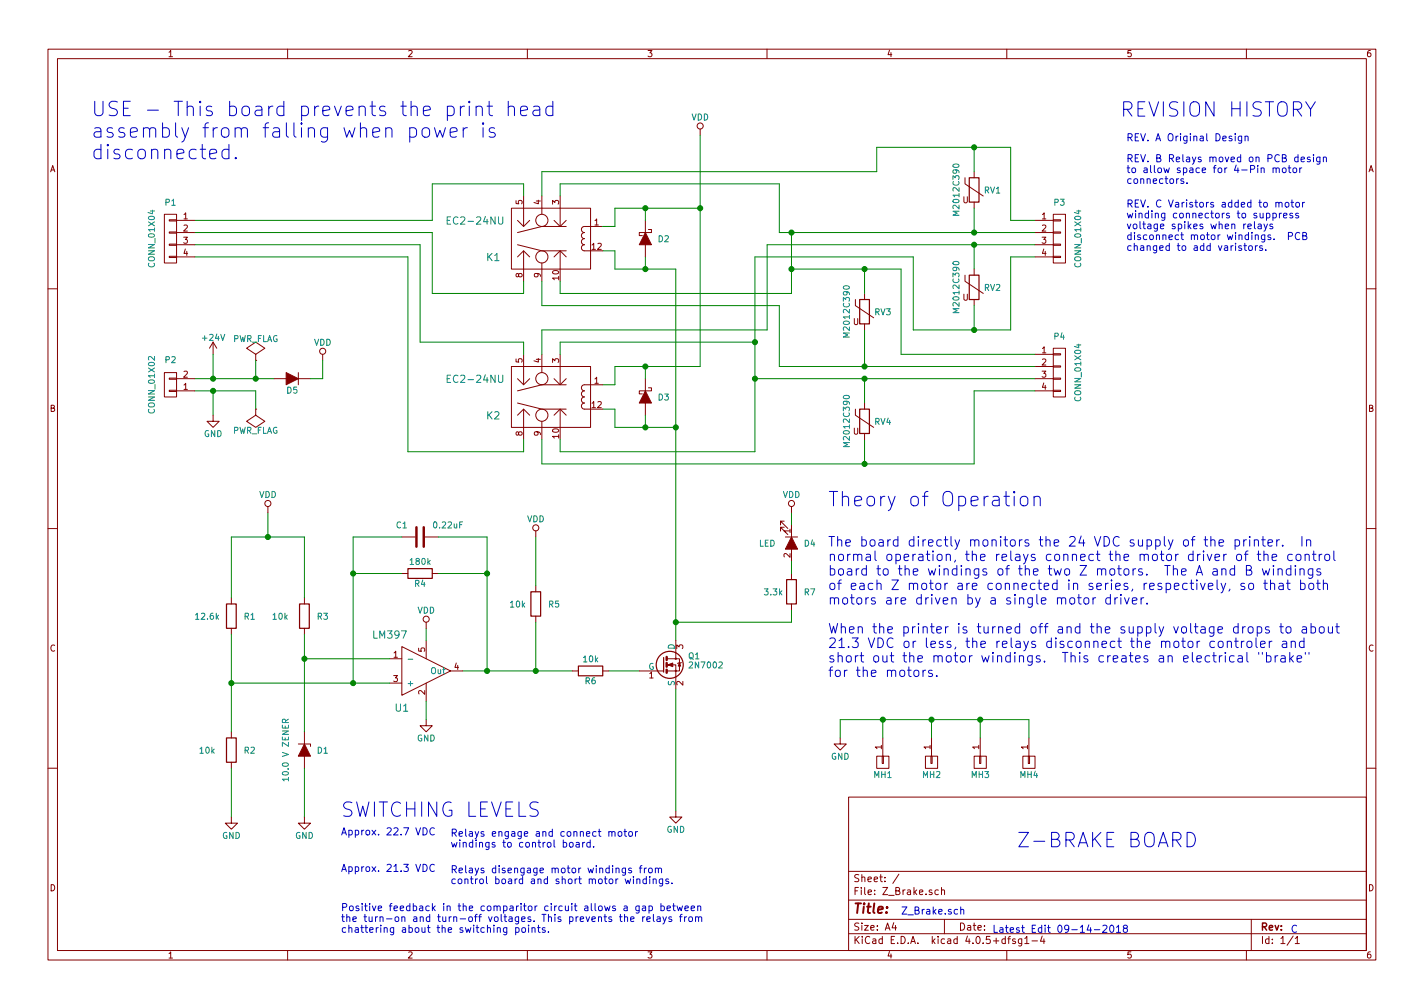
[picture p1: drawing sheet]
EESchema Schematic File Version 2
LIBS:power
LIBS:device
LIBS:transistors
LIBS:conn
LIBS:linear
LIBS:regul
LIBS:74xx
LIBS:cmos4000
LIBS:adc-dac
LIBS:memory
LIBS:xilinx
LIBS:microcontrollers
LIBS:dsp
LIBS:microchip
LIBS:analog_switches
LIBS:motorola
LIBS:texas
LIBS:intel
LIBS:audio
LIBS:interface
LIBS:digital-audio
LIBS:philips
LIBS:display
LIBS:cypress
LIBS:siliconi
LIBS:opto
LIBS:atmel
LIBS:contrib
LIBS:valves
LIBS:rambo_13
LIBS:Z_Brake-cache
EELAYER 25 0
EELAYER END
$Descr A4 11693 8268
encoding utf-8
Sheet 1 1
Title ""
Date ""
Rev ""
Comp ""
Comment1 ""
Comment2 ""
Comment3 ""
Comment4 ""
$EndDescr
$Comp
L C C1
U 1 1
P 3450 4400
F 0 "C1" V 3350 4200 50  0000 L CNN
F 1 "0.22uF" V 3350 4500 50  0000 L CNN
F 2 "Capacitors_SMD:C_0603_HandSoldering" H 3488 4250 50  0001 C CNN
F 3 "" H 3450 4400 50  0000 C CNN
	1    3450 4400
	0    1    1    0   
$EndComp
$Comp
L D_Zener_ALT D1
U 1 1
P 2500 6150
F 0 "D1" V 2500 6300 50  0000 C CNN
F 1 "10.0 V ZENER" H 2500 6000 50  0000 C CNN
F 2 "Diodes_SMD:SMA_Handsoldering" H 2500 6150 50  0001 C CNN
F 3 "" H 2500 6150 50  0000 C CNN
F 4 "SMAZ10-13-F" H 2500 6150 60  0001 C CNN "Part Number"
F 5 "Digikey" H 2500 6150 60  0001 C CNN "Primary Supplier"
F 6 "SMAZ10-FDICT-ND" H 2500 6150 60  0001 C CNN "Supplier PN"
F 7 "PC-MS0056" H 2500 6150 60  0001 C CNN "AO Part Number"
	1    2500 6150
	0    1    1    0   
$EndComp
$Comp
L EC2-24NU K1
U 1 1
P 4450 1950
F 0 "K1" H 4050 1800 60  0000 C CNN
F 1 "EC2-24NU" H 3900 2100 60  0000 C CNN
F 2 "AO Parts:EC2_Relay" H 4200 1450 60  0001 C CNN
F 3 "" H 4200 1450 60  0001 C CNN
F 4 "EC2-24NU" H 4450 1950 60  0001 C CNN "Part Number"
F 5 "Digikey" H 4450 1950 60  0001 C CNN "Primary Supplier"
F 6 "399-11037-5-ND" H 4450 1950 60  0001 C CNN "Supplier PN"
F 7 "EL-MS-0492" H 4450 1950 60  0001 C CNN "AO Part Number"
	1    4450 1950
	1    0    0    -1  
$EndComp
$Comp
L EC2-24NU K2
U 1 1
P 4450 3250
F 0 "K2" H 4050 3100 60  0000 C CNN
F 1 "EC2-24NU" H 3900 3400 60  0000 C CNN
F 2 "AO Parts:EC2_Relay" H 4200 2750 60  0001 C CNN
F 3 "" H 4200 2750 60  0001 C CNN
F 4 "EC2-24NU" H 4450 3250 60  0001 C CNN "Part Number"
F 5 "Digikey" H 4450 3250 60  0001 C CNN "Primary Supplier"
F 6 "399-11037-5-ND" H 4450 3250 60  0001 C CNN "Supplier PN"
F 7 "EL-MS0492" H 4450 3250 60  0001 C CNN "AO Part Number"
	1    4450 3250
	1    0    0    -1  
$EndComp
$Comp
L CONN_01X04 P1
U 1 1
P 1400 1950
F 0 "P1" H 1400 2250 50  0000 C CNN
F 1 "CONN_01X04" V 1550 1950 50  0000 C CNN
F 2 "Pin_Headers:Pin_Header_Straight_1x04" H 1400 1950 50  0001 C CNN
F 3 "" H 1400 1950 50  0000 C CNN
	1    1400 1950
	-1   0    0    -1  
$EndComp
$Comp
L CONN_01X04 P3
U 1 1
P 8700 1950
F 0 "P3" H 8700 2250 50  0000 C CNN
F 1 "CONN_01X04" V 8850 1950 50  0000 C CNN
F 2 "Pin_Headers:Pin_Header_Straight_1x04" H 8700 1950 50  0001 C CNN
F 3 "" H 8700 1950 50  0000 C CNN
	1    8700 1950
	1    0    0    -1  
$EndComp
$Comp
L CONN_01X04 P4
U 1 1
P 8700 3050
F 0 "P4" H 8700 3350 50  0000 C CNN
F 1 "CONN_01X04" V 8850 3050 50  0000 C CNN
F 2 "Pin_Headers:Pin_Header_Straight_1x04" H 8700 3050 50  0001 C CNN
F 3 "" H 8700 3050 50  0000 C CNN
	1    8700 3050
	1    0    0    -1  
$EndComp
Wire Wire Line
	4300 1600 4300 1500
Wire Wire Line
	4300 1500 3550 1500
Wire Wire Line
	3550 1500 3550 1800
Wire Wire Line
	3550 1800 1600 1800
Wire Wire Line
	4300 2300 4300 2400
Wire Wire Line
	4300 2400 3550 2400
Wire Wire Line
	3550 2400 3550 1900
Wire Wire Line
	3550 1900 1600 1900
Wire Wire Line
	4300 2900 4300 2800
Wire Wire Line
	4300 2800 3450 2800
Wire Wire Line
	3450 2800 3450 2000
Wire Wire Line
	3450 2000 1600 2000
Wire Wire Line
	4300 3600 4300 3700
Wire Wire Line
	4300 3700 3350 3700
Wire Wire Line
	3350 3700 3350 2100
Wire Wire Line
	3350 2100 1600 2100
Wire Wire Line
	4450 1600 4450 1400
Wire Wire Line
	4450 1400 7200 1400
Wire Wire Line
	6400 1900 6400 1500
Wire Wire Line
	6400 1500 4600 1500
Wire Wire Line
	4600 1500 4600 1600
Connection ~ 6500 1900
Wire Wire Line
	4450 2300 4450 2500
Wire Wire Line
	4450 2500 6400 2500
Wire Wire Line
	6400 2500 6400 3000
Wire Wire Line
	6400 3000 8500 3000
Wire Wire Line
	4600 2300 4600 2400
Wire Wire Line
	6500 2400 4600 2400
Wire Wire Line
	6300 2000 6300 2700
Wire Wire Line
	6300 2700 4450 2700
Wire Wire Line
	4450 2700 4450 2900
Wire Wire Line
	4450 3600 4450 3800
Wire Wire Line
	4450 3800 8000 3800
Wire Wire Line
	7100 3800 7100 3600
Wire Wire Line
	4600 3600 4600 3700
Wire Wire Line
	6200 3700 4600 3700
Wire Wire Line
	6200 2100 6200 3700
Wire Wire Line
	6200 3100 8500 3100
Connection ~ 6200 3100
Wire Wire Line
	4600 2900 4600 2800
Wire Wire Line
	4600 2800 6200 2800
Connection ~ 6200 2800
$Comp
L D_Schottky_ALT D2
U 1 1
P 5300 1950
F 0 "D2" V 5300 2100 50  0000 C CNN
F 1 "D_Schottky_ALT" H 5300 1850 50  0001 C CNN
F 2 "Diodes_SMD:SOD-123" H 5300 1950 50  0001 C CNN
F 3 "" H 5300 1950 50  0000 C CNN
F 4 "SMAZ10-13-F" H 5300 1950 60  0001 C CNN "Part Number"
F 5 "Digikey" H 5300 1950 60  0001 C CNN "Primary Supplier"
F 6 "SMAZ10-FDICT-ND" H 5300 1950 60  0001 C CNN "Supplier PN"
F 7 "PC-MS0056" H 5300 1950 60  0001 C CNN "AO Part Number"
	1    5300 1950
	0    1    1    0   
$EndComp
$Comp
L D_Schottky_ALT D3
U 1 1
P 5300 3250
F 0 "D3" V 5300 3400 50  0000 C CNN
F 1 "D_Schottky_ALT" H 5300 3150 50  0001 C CNN
F 2 "Diodes_SMD:SOD-123" H 5300 3250 50  0001 C CNN
F 3 "" H 5300 3250 50  0000 C CNN
F 4 "BAT54ZFILM" H 5300 3250 60  0001 C CNN "Part Number"
F 5 "Digikey" H 5300 3250 60  0001 C CNN "Primary Supplier"
F 6 "497-5562-1-ND" H 5300 3250 60  0001 C CNN "Supplier PN"
F 7 "PC-MS0102" H 5300 3250 60  0001 C CNN "AO Part Number"
	1    5300 3250
	0    1    1    0   
$EndComp
Wire Wire Line
	4950 1850 5050 1850
Wire Wire Line
	5050 1850 5050 1700
Wire Wire Line
	5050 1700 5750 1700
Wire Wire Line
	5300 1700 5300 1800
Wire Wire Line
	4950 3150 5050 3150
Wire Wire Line
	5050 3150 5050 3000
Wire Wire Line
	5750 3000 5050 3000
Wire Wire Line
	5300 3000 5300 3100
Wire Wire Line
	4950 2050 5050 2050
Wire Wire Line
	5050 2050 5050 2200
Wire Wire Line
	5050 2200 5550 2200
Wire Wire Line
	5300 2200 5300 2100
Wire Wire Line
	4950 3350 5050 3350
Wire Wire Line
	5050 3350 5050 3500
Wire Wire Line
	5050 3500 5550 3500
Wire Wire Line
	5300 3500 5300 3400
Wire Wire Line
	5550 2200 5550 5250
Connection ~ 5300 2200
Connection ~ 5550 3500
Connection ~ 5300 3500
Wire Wire Line
	5750 1100 5750 3000
Connection ~ 5300 3000
Connection ~ 5750 1700
Connection ~ 5300 1700
$Comp
L LM397 U1
U 1 1
P 3450 5500
F 0 "U1" H 3300 5200 60  0000 C CNN
F 1 "LM397" H 3200 5800 60  0000 C CNN
F 2 "TO_SOT_Packages_SMD:SOT-23-5" H 3500 5500 60  0001 C CNN
F 3 "" H 3500 5500 60  0001 C CNN
	1    3450 5500
	1    0    0    -1  
$EndComp
$Comp
L CONN_01X02 P2
U 1 1
P 1400 3150
F 0 "P2" H 1400 2950 50  0000 C CNN
F 1 "CONN_01X02" V 1550 3150 50  0000 C CNN
F 2 "Pin_Headers:Pin_Header_Straight_1x02" H 1400 3150 50  0001 C CNN
F 3 "" H 1400 3150 50  0000 C CNN
	1    1400 3150
	-1   0    0    1   
$EndComp
$Comp
L 2N7002 Q1
U 1 1
P 5450 5450
F 0 "Q1" H 5650 5525 50  0000 L CNN
F 1 "2N7002" H 5650 5450 50  0000 L CNN
F 2 "TO_SOT_Packages_SMD:SOT-23" H 5650 5375 50  0001 L CIN
F 3 "" H 5450 5450 50  0000 L CNN
	1    5450 5450
	1    0    0    -1  
$EndComp
$Comp
L GND #PWR01
U 1 1
P 1750 3400
F 0 "#PWR01" H 1750 3150 50  0001 C CNN
F 1 "GND" H 1750 3250 50  0000 C CNN
F 2 "" H 1750 3400 50  0000 C CNN
F 3 "" H 1750 3400 50  0000 C CNN
	1    1750 3400
	1    0    0    -1  
$EndComp
$Comp
L +24V #PWR02
U 1 1
P 1750 2900
F 0 "#PWR02" H 1750 2750 50  0001 C CNN
F 1 "+24V" H 1750 3040 50  0000 C CNN
F 2 "" H 1750 2900 50  0000 C CNN
F 3 "" H 1750 2900 50  0000 C CNN
	1    1750 2900
	1    0    0    -1  
$EndComp
$Comp
L PWR_FLAG #FLG03
U 1 1
P 2100 2950
F 0 "#FLG03" H 2100 3045 50  0001 C CNN
F 1 "PWR_FLAG" H 2100 3130 50  0000 C CNN
F 2 "" H 2100 2950 50  0000 C CNN
F 3 "" H 2100 2950 50  0000 C CNN
	1    2100 2950
	1    0    0    -1  
$EndComp
$Comp
L PWR_FLAG #FLG04
U 1 1
P 2100 3350
F 0 "#FLG04" H 2100 3445 50  0001 C CNN
F 1 "PWR_FLAG" H 2100 3530 50  0000 C CNN
F 2 "" H 2100 3350 50  0000 C CNN
F 3 "" H 2100 3350 50  0000 C CNN
	1    2100 3350
	-1   0    0    1   
$EndComp
Wire Wire Line
	2100 3100 2100 2950
Wire Wire Line
	1600 3200 2100 3200
Wire Wire Line
	2100 3200 2100 3350
Wire Wire Line
	1750 3400 1750 3200
Connection ~ 1750 3200
Wire Wire Line
	1750 2900 1750 3100
Connection ~ 1750 3100
$Comp
L LED_ALT D4
U 1 1
P 6500 4450
F 0 "D4" V 6500 4600 50  0000 C CNN
F 1 "LED" V 6500 4250 50  0000 C CNN
F 2 "Capacitors_SMD:C_0603_HandSoldering" H 6500 4450 50  0001 C CNN
F 3 "" H 6500 4450 50  0000 C CNN
	1    6500 4450
	0    1    1    0   
$EndComp
$Comp
L R R7
U 1 1
P 6500 4850
F 0 "R7" H 6650 4850 50  0000 C CNN
F 1 "3.3k" H 6350 4850 50  0000 C CNN
F 2 "Resistors_SMD:R_0603_HandSoldering" V 6430 4850 50  0001 C CNN
F 3 "" H 6500 4850 50  0000 C CNN
	1    6500 4850
	1    0    0    -1  
$EndComp
Wire Wire Line
	6500 4200 6500 4300
Wire Wire Line
	6500 4600 6500 4700
Wire Wire Line
	6500 5000 6500 5100
Wire Wire Line
	6500 5100 5550 5100
Connection ~ 5550 5100
$Comp
L R R6
U 1 1
P 4850 5500
F 0 "R6" V 4930 5500 50  0000 C CNN
F 1 "10k" V 4750 5500 50  0000 C CNN
F 2 "Resistors_SMD:R_0603_HandSoldering" V 4780 5500 50  0001 C CNN
F 3 "" H 4850 5500 50  0000 C CNN
	1    4850 5500
	0    1    1    0   
$EndComp
Wire Wire Line
	5000 5500 5250 5500
$Comp
L GND #PWR05
U 1 1
P 5550 6650
F 0 "#PWR05" H 5550 6400 50  0001 C CNN
F 1 "GND" H 5550 6500 50  0000 C CNN
F 2 "" H 5550 6650 50  0000 C CNN
F 3 "" H 5550 6650 50  0000 C CNN
	1    5550 6650
	1    0    0    -1  
$EndComp
Wire Wire Line
	5550 5650 5550 6650
$Comp
L R R4
U 1 1
P 3450 4700
F 0 "R4" V 3530 4700 50  0000 C CNN
F 1 "180k" V 3350 4700 50  0000 C CNN
F 2 "Resistors_SMD:R_0603_HandSoldering" V 3380 4700 50  0001 C CNN
F 3 "" H 3450 4700 50  0000 C CNN
	1    3450 4700
	0    1    1    0   
$EndComp
Wire Wire Line
	3800 5500 4700 5500
Wire Wire Line
	3600 4700 4000 4700
Wire Wire Line
	4000 4400 4000 5500
Connection ~ 4000 5500
Wire Wire Line
	3600 4400 4000 4400
Connection ~ 4000 4700
Wire Wire Line
	3300 4700 2900 4700
Wire Wire Line
	2900 4400 2900 5600
Wire Wire Line
	1900 5600 3200 5600
Wire Wire Line
	3300 4400 2900 4400
Connection ~ 2900 4700
$Comp
L R R3
U 1 1
P 2500 5050
F 0 "R3" H 2650 5050 50  0000 C CNN
F 1 "10k" H 2300 5050 50  0000 C CNN
F 2 "Resistors_SMD:R_0603_HandSoldering" V 2430 5050 50  0001 C CNN
F 3 "" H 2500 5050 50  0000 C CNN
	1    2500 5050
	1    0    0    -1  
$EndComp
$Comp
L R R1
U 1 1
P 1900 5050
F 0 "R1" H 2050 5050 50  0000 C CNN
F 1 "12.6k" H 1700 5050 50  0000 C CNN
F 2 "Resistors_SMD:R_0603_HandSoldering" V 1830 5050 50  0001 C CNN
F 3 "" H 1900 5050 50  0000 C CNN
	1    1900 5050
	1    0    0    -1  
$EndComp
$Comp
L R R2
U 1 1
P 1900 6150
F 0 "R2" H 2050 6150 50  0000 C CNN
F 1 "10k" H 1700 6150 50  0000 C CNN
F 2 "Resistors_SMD:R_0603_HandSoldering" V 1830 6150 50  0001 C CNN
F 3 "" H 1900 6150 50  0000 C CNN
	1    1900 6150
	1    0    0    -1  
$EndComp
Wire Wire Line
	3200 5400 2500 5400
Wire Wire Line
	2500 5200 2500 6000
Connection ~ 2500 5400
Wire Wire Line
	1900 5200 1900 6000
Connection ~ 2900 5600
Connection ~ 1900 5600
Wire Wire Line
	2500 4400 2500 4900
Wire Wire Line
	1900 4400 2500 4400
Wire Wire Line
	1900 4400 1900 4900
Wire Wire Line
	1900 6300 1900 6700
Wire Wire Line
	2500 6300 2500 6700
$Comp
L GND #PWR06
U 1 1
P 1900 6700
F 0 "#PWR06" H 1900 6450 50  0001 C CNN
F 1 "GND" H 1900 6550 50  0000 C CNN
F 2 "" H 1900 6700 50  0000 C CNN
F 3 "" H 1900 6700 50  0000 C CNN
	1    1900 6700
	1    0    0    -1  
$EndComp
$Comp
L GND #PWR07
U 1 1
P 2500 6700
F 0 "#PWR07" H 2500 6450 50  0001 C CNN
F 1 "GND" H 2500 6550 50  0000 C CNN
F 2 "" H 2500 6700 50  0000 C CNN
F 3 "" H 2500 6700 50  0000 C CNN
	1    2500 6700
	1    0    0    -1  
$EndComp
Wire Wire Line
	2200 4400 2200 4200
Connection ~ 2200 4400
$Comp
L R R5
U 1 1
P 4400 4950
F 0 "R5" H 4550 4950 50  0000 C CNN
F 1 "10k" H 4250 4950 50  0000 C CNN
F 2 "Resistors_SMD:R_0603_HandSoldering" V 4330 4950 50  0001 C CNN
F 3 "" H 4400 4950 50  0000 C CNN
	1    4400 4950
	1    0    0    -1  
$EndComp
Wire Wire Line
	4400 5100 4400 5500
Connection ~ 4400 5500
Wire Wire Line
	4400 4800 4400 4400
$Comp
L GND #PWR08
U 1 1
P 3500 5900
F 0 "#PWR08" H 3500 5650 50  0001 C CNN
F 1 "GND" H 3500 5750 50  0000 C CNN
F 2 "" H 3500 5900 50  0000 C CNN
F 3 "" H 3500 5900 50  0000 C CNN
	1    3500 5900
	1    0    0    -1  
$EndComp
Wire Wire Line
	3500 5150 3500 5250
Wire Wire Line
	3500 5750 3500 5900
$Comp
L CONN_01X01 MH1
U 1 1
P 7250 6250
F 0 "MH1" V 7350 6250 50  0000 C CNN
F 1 "CONN_01X01" V 7350 6250 50  0001 C CNN
F 2 "AO Parts:MOUNT_HOLE" H 7250 6250 50  0001 C CNN
F 3 "" H 7250 6250 50  0000 C CNN
	1    7250 6250
	0    1    1    0   
$EndComp
$Comp
L CONN_01X01 MH2
U 1 1
P 7650 6250
F 0 "MH2" V 7750 6250 50  0000 C CNN
F 1 "CONN_01X01" V 7750 6250 50  0001 C CNN
F 2 "AO Parts:MOUNT_HOLE" H 7650 6250 50  0001 C CNN
F 3 "" H 7650 6250 50  0000 C CNN
	1    7650 6250
	0    1    1    0   
$EndComp
$Comp
L CONN_01X01 MH3
U 1 1
P 8050 6250
F 0 "MH3" V 8150 6250 50  0000 C CNN
F 1 "CONN_01X01" V 8150 6250 50  0001 C CNN
F 2 "AO Parts:MOUNT_HOLE" H 8050 6250 50  0001 C CNN
F 3 "" H 8050 6250 50  0000 C CNN
	1    8050 6250
	0    1    1    0   
$EndComp
$Comp
L CONN_01X01 MH4
U 1 1
P 8450 6250
F 0 "MH4" V 8550 6250 50  0000 C CNN
F 1 "CONN_01X01" V 8550 6250 50  0001 C CNN
F 2 "AO Parts:MOUNT_HOLE" H 8450 6250 50  0001 C CNN
F 3 "" H 8450 6250 50  0000 C CNN
	1    8450 6250
	0    1    1    0   
$EndComp
Wire Wire Line
	8450 5900 8450 6050
Wire Wire Line
	6900 5900 8450 5900
Wire Wire Line
	8050 5900 8050 6050
Wire Wire Line
	7650 5900 7650 6050
Connection ~ 8050 5900
Wire Wire Line
	7250 5900 7250 6050
Connection ~ 7650 5900
Wire Wire Line
	6900 5900 6900 6050
Connection ~ 7250 5900
$Comp
L GND #PWR09
U 1 1
P 6900 6050
F 0 "#PWR09" H 6900 5800 50  0001 C CNN
F 1 "GND" H 6900 5900 50  0000 C CNN
F 2 "" H 6900 6050 50  0000 C CNN
F 3 "" H 6900 6050 50  0000 C CNN
	1    6900 6050
	1    0    0    -1  
$EndComp
$Comp
L VDD #PWR010
U 1 1
P 2650 2950
F 0 "#PWR010" H 2650 2800 50  0001 C CNN
F 1 "VDD" H 2650 3100 50  0000 C CNN
F 2 "" H 2650 2950 50  0000 C CNN
F 3 "" H 2650 2950 50  0000 C CNN
	1    2650 2950
	1    0    0    -1  
$EndComp
Wire Wire Line
	2650 3100 2650 2950
Connection ~ 2100 3100
$Comp
L D_ALT D5
U 1 1
P 2400 3100
F 0 "D5" H 2400 3200 50  0000 C CNN
F 1 "D_ALT" H 2400 3000 50  0001 C CNN
F 2 "Diodes_SMD:SMA_Handsoldering" H 2400 3100 50  0001 C CNN
F 3 "" H 2400 3100 50  0000 C CNN
F 4 "MBRA340T3G" H 2400 3100 60  0001 C CNN "Part Number"
F 5 "Digikey" H 2400 3100 60  0001 C CNN "Primary Supplier"
F 6 "MBRA340T3GOSCT-ND" H 2400 3100 60  0001 C CNN "Supplier Part Number"
F 7 "xxx" H 2400 3100 60  0001 C CNN "AO Part Number"
	1    2400 3100
	-1   0    0    1   
$EndComp
Wire Wire Line
	1600 3100 2250 3100
Wire Wire Line
	2550 3100 2650 3100
$Comp
L VDD #PWR011
U 1 1
P 5750 1100
F 0 "#PWR011" H 5750 950 50  0001 C CNN
F 1 "VDD" H 5750 1250 50  0000 C CNN
F 2 "" H 5750 1100 50  0000 C CNN
F 3 "" H 5750 1100 50  0000 C CNN
	1    5750 1100
	1    0    0    -1  
$EndComp
$Comp
L VDD #PWR012
U 1 1
P 2200 4200
F 0 "#PWR012" H 2200 4050 50  0001 C CNN
F 1 "VDD" H 2200 4350 50  0000 C CNN
F 2 "" H 2200 4200 50  0000 C CNN
F 3 "" H 2200 4200 50  0000 C CNN
	1    2200 4200
	1    0    0    -1  
$EndComp
$Comp
L VDD #PWR013
U 1 1
P 4400 4400
F 0 "#PWR013" H 4400 4250 50  0001 C CNN
F 1 "VDD" H 4400 4550 50  0000 C CNN
F 2 "" H 4400 4400 50  0000 C CNN
F 3 "" H 4400 4400 50  0000 C CNN
	1    4400 4400
	1    0    0    -1  
$EndComp
$Comp
L VDD #PWR014
U 1 1
P 6500 4200
F 0 "#PWR014" H 6500 4050 50  0001 C CNN
F 1 "VDD" H 6500 4350 50  0000 C CNN
F 2 "" H 6500 4200 50  0000 C CNN
F 3 "" H 6500 4200 50  0000 C CNN
	1    6500 4200
	1    0    0    -1  
$EndComp
$Comp
L VDD #PWR015
U 1 1
P 3500 5150
F 0 "#PWR015" H 3500 5000 50  0001 C CNN
F 1 "VDD" H 3500 5300 50  0000 C CNN
F 2 "" H 3500 5150 50  0000 C CNN
F 3 "" H 3500 5150 50  0000 C CNN
	1    3500 5150
	1    0    0    -1  
$EndComp
$Comp
L Varistor RV1
U 1 1
P 8000 1550
F 0 "RV1" H 8150 1550 50  0000 C CNN
F 1 "M2012C390" V 7850 1550 50  0000 C CNN
F 2 "Resistors_SMD:R_0805" V 7930 1550 50  0001 C CNN
F 3 "" H 8000 1550 50  0000 C CNN
	1    8000 1550
	1    0    0    -1  
$EndComp
$Comp
L Varistor RV2
U 1 1
P 8000 2350
F 0 "RV2" H 8150 2350 50  0000 C CNN
F 1 "M2012C390" V 7850 2350 50  0000 C CNN
F 2 "Resistors_SMD:R_0805" V 7930 2350 50  0001 C CNN
F 3 "" H 8000 2350 50  0000 C CNN
	1    8000 2350
	1    0    0    -1  
$EndComp
$Comp
L Varistor RV3
U 1 1
P 7100 2550
F 0 "RV3" H 7250 2550 50  0000 C CNN
F 1 "M2012C390" V 6950 2550 50  0000 C CNN
F 2 "Resistors_SMD:R_0805" V 7030 2550 50  0001 C CNN
F 3 "" H 7100 2550 50  0000 C CNN
	1    7100 2550
	1    0    0    -1  
$EndComp
Connection ~ 7100 3100
Connection ~ 7100 3000
$Comp
L Varistor RV4
U 1 1
P 7100 3450
F 0 "RV4" H 7250 3450 50  0000 C CNN
F 1 "M2012C390" V 6950 3450 50  0000 C CNN
F 2 "Resistors_SMD:R_0805" V 7030 3450 50  0001 C CNN
F 3 "" H 7100 3450 50  0000 C CNN
	1    7100 3450
	1    0    0    -1  
$EndComp
Wire Wire Line
	8500 1800 8300 1800
Wire Wire Line
	8300 1200 8300 1800
Wire Wire Line
	7200 1200 8300 1200
Wire Wire Line
	8000 1200 8000 1400
Wire Wire Line
	7200 1400 7200 1200
Connection ~ 8000 1200
Wire Wire Line
	6400 1900 8500 1900
Wire Wire Line
	8000 1700 8000 1900
Connection ~ 8000 1900
Wire Wire Line
	6300 2000 8500 2000
Wire Wire Line
	8000 2200 8000 2000
Connection ~ 8000 2000
Wire Wire Line
	8500 2100 8300 2100
Wire Wire Line
	8300 2700 8300 2100
Wire Wire Line
	7500 2700 8300 2700
Wire Wire Line
	8000 2700 8000 2500
Wire Wire Line
	7500 2700 7500 2100
Wire Wire Line
	7500 2100 6200 2100
Connection ~ 8000 2700
Wire Wire Line
	8500 2900 7400 2900
Wire Wire Line
	7400 2200 7400 2900
Wire Wire Line
	6500 2200 7400 2200
Wire Wire Line
	7100 2200 7100 2400
Wire Wire Line
	6500 1900 6500 2400
Connection ~ 6500 2200
Connection ~ 7100 2200
Wire Wire Line
	7100 2700 7100 3000
Wire Wire Line
	7100 3300 7100 3100
Wire Wire Line
	8500 3200 8000 3200
Wire Wire Line
	8000 3200 8000 3800
Connection ~ 7100 3800
Text Notes 8350 6950 0    118  ~ 0
Z-BRAKE BOARD
Text Notes 7400 7500 0    59   ~ 0
Z_Brake.sch
Text Notes 8150 7650 0    59   ~ 0
Latest Edit 09-14-2018
Text Notes 9200 950  0    118  ~ 0
REVISION HISTORY
Text Notes 9250 1150 0    59   ~ 0
REV. A Original Design
Text Notes 9250 1500 0    59   ~ 0
REV. B Relays moved on PCB design\nto allow space for 4-Pin motor\nconnectors.
Text Notes 9250 2050 0    59   ~ 0
REV. C Varistors added to motor\nwinding connectors to suppress\nvoltage spikes when relays\ndisconnect motor windings.  PCB\nchanged to add varistors.
Text Notes 2800 6850 0    59   ~ 0
Approx. 22.7 VDC
Text Notes 2800 6700 0    118  ~ 0
SWITCHING LEVELS
Text Notes 2800 7150 0    59   ~ 0
Approx. 21.3 VDC
Text Notes 3700 6950 0    59   ~ 0
Relays engage and connect motor\nwindings to control board.
Text Notes 3700 7250 0    59   ~ 0
Relays disengage motor windings from\ncontrol board and short motor windings.
Text Notes 6800 4150 0    118  ~ 0
Theory of Operation
Text Notes 6800 5550 0    79   ~ 0
The board directly monitors the 24 VDC supply of the printer.  In\nnormal operation, the relays connect the motor driver of the control\nboard to the windings of the two Z motors.  The A and B windings\nof each Z motor are connected in series, respectively, so that both\nmotors are driven by a single motor driver.\n\nWhen the printer is turned off and the supply voltage drops to about\n21.3 VDC or less, the relays disconnect the motor controler and\nshort out the motor windings.  This creates an electrical "brake"\nfor the motors.
Text Notes 2800 7650 0    59   ~ 0
Positive feedback in the comparitor circuit allows a gap between\nthe turn-on and turn-off voltages. This prevents the relays from\nchattering about the switching points.
Text Notes 750  1300 0    118  ~ 0
USE - This board prevents the print head\nassembly from falling when power is\ndisconnected.
Text Notes 10600 7650 0    59   ~ 0
C
$EndSCHEMATC
